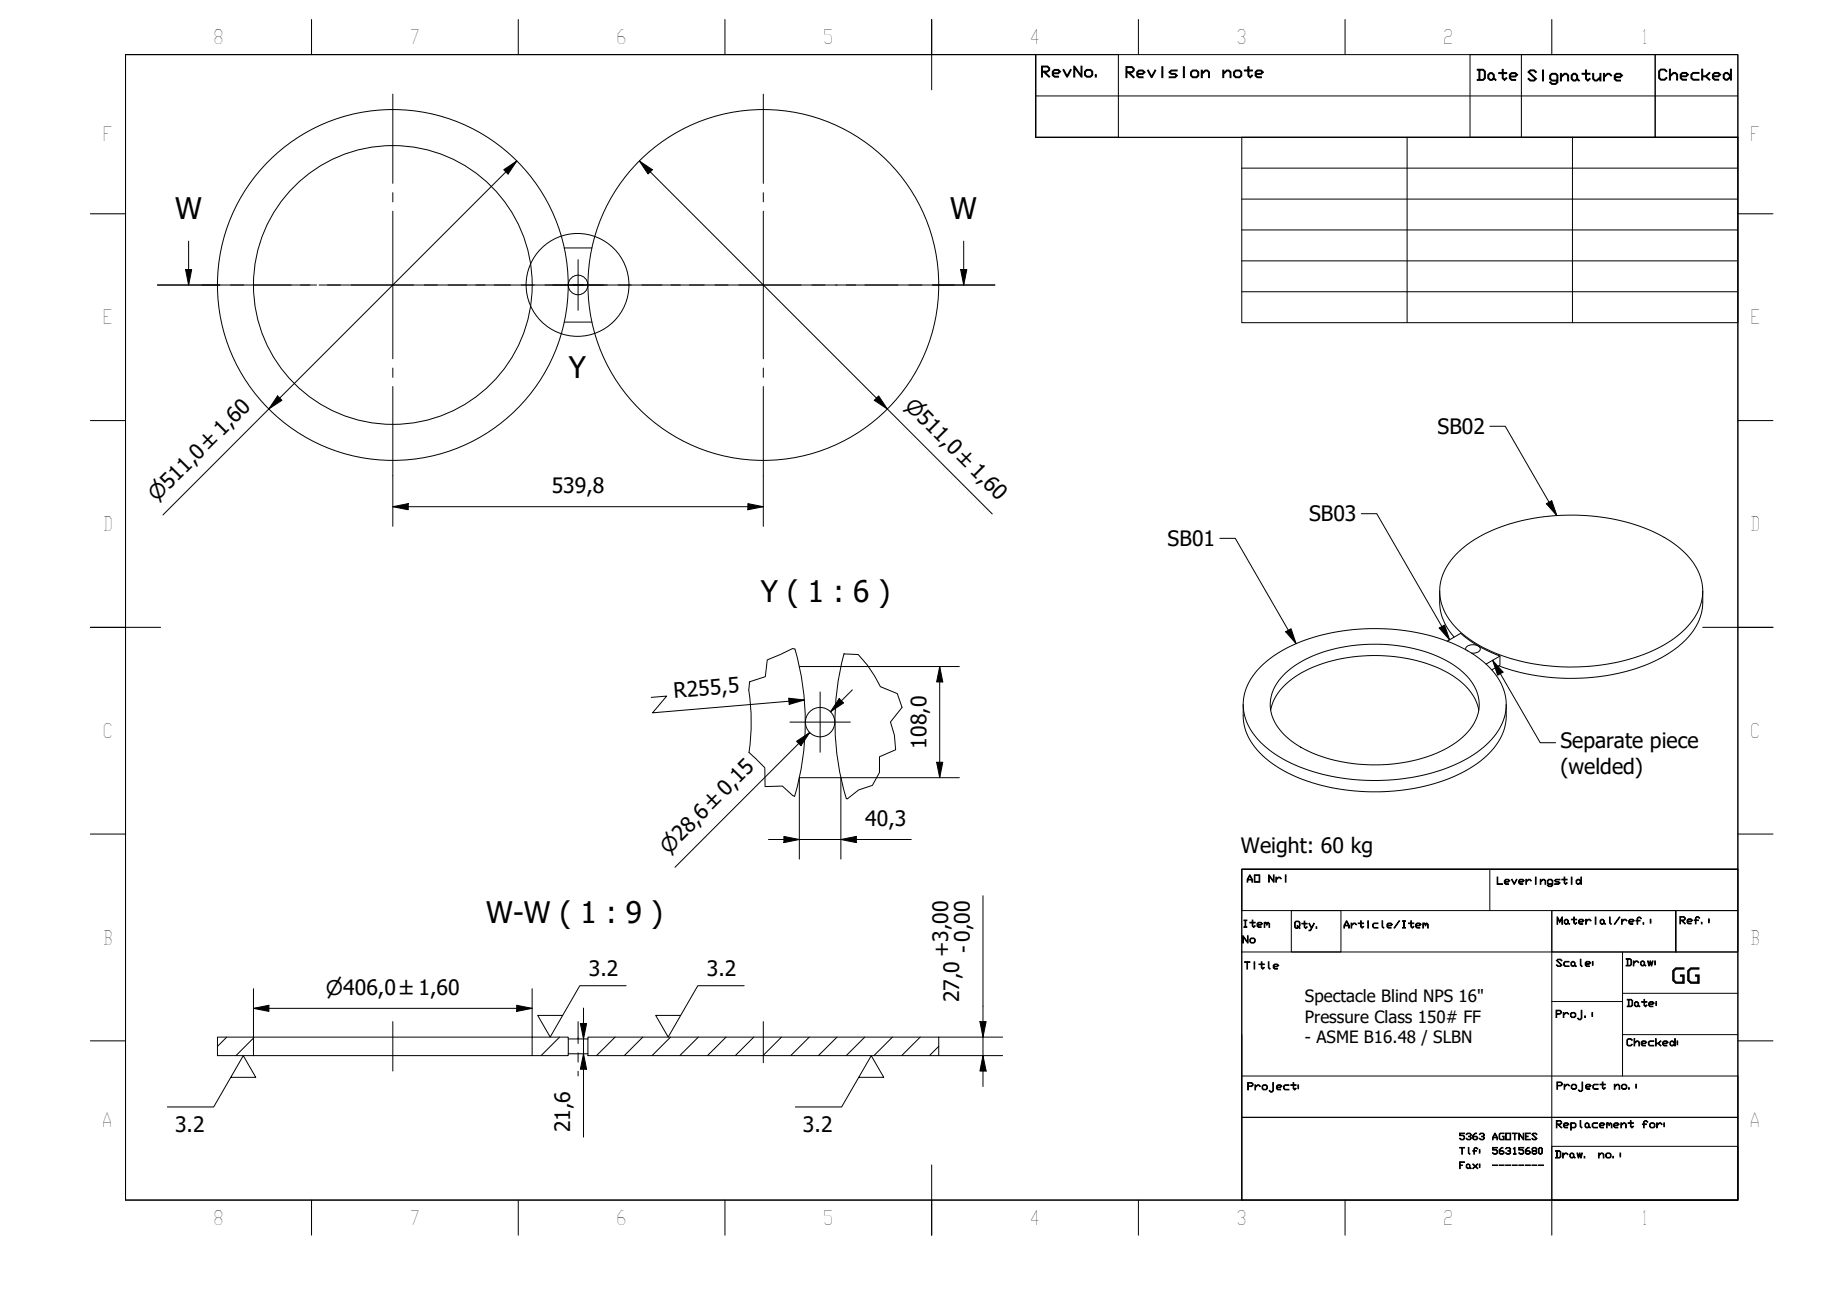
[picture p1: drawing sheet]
<svg xmlns="http://www.w3.org/2000/svg" width="297mm" height="210mm" viewBox="0 0 297 210" stroke-linecap="round" stroke-linejoin="round" font-family="sans-serif">
<!-- layer: Hatch (ISO) -->
<g fill="none" stroke="#000" stroke-width=".16">
<path d="M36.7 167.8l-1.5 1.5M41 168l-2.8 2.8M90.6 167.8l-3 3M99.6 167.8l-3 3M104.1 167.8l-3 3M108.5 167.8l-3 3M113 167.8l-3 3M117.5 167.8l-3 3M122 167.8l-3 3M126.5 167.8l-3 3M131 167.8l-3 3M135.5 167.8l-3 3"/>
<path d="M140 167.8l-3 3M144.5 167.8l-3 3M149 167.8l-3 3M152 169.3l-1.5 1.5"/>
</g>
<!-- layer: Visible (ISO) -->
<g fill="none" stroke="#000" stroke-width=".16">
<path d="M91.3 52.1h4.5M91.3 40.1h4.5M233 95.7v1.8a8.6 8.6 0 0 0 2.4 5.6M235.6 89.8a23 23 0 0 1 12.8-6 33.5 33.5 0 0 1 20.4 2.8 12.4 12.4 0 0 1 6.6 7.2 8.3 8.3 0 0 1-3 8.4 25 25 0 0 1-14.2 5.5 32.2 32.2 0 0 1-19.2-3.5 11.3 11.3 0 0 1-5.9-7.4 8.2 8.2 0 0 1 2.5-7zM275.6 95.7v1.8a9.4 9.4 0 0 1-4 7.2 27.7 27.7 0 0 1-16.3 5.1 33.8 33.8 0 0 1-12.7-2M121.2 111.7a33.8 33.8 0 0 1 0 10.1M128.7 105a42.6 42.6 0 0 1-.1 23.9M129.4 107.9h6.7M136.6 105.8a42.6 42.6 0 0 0 .4 23.4M201.2 114v1.9a9.4 9.4 0 0 0 4.1 7.2 28.1 28.1 0 0 0 16.4 5 29.5 29.5 0 0 0 17.6-4.6 9.8 9.8 0 0 0 4.5-7.6v-1.9M204.2 107.7a24.1 24.1 0 0 1 13.2-5.6 32.7 32.7 0 0 1 20.2 3.2 11.6 11.6 0 0 1 6.1 7.3 8.4 8.4 0 0 1-3.1 7.9 25.2 25.2 0 0 1-14.2 5.6 32.3 32.3 0 0 1-19.2-3.6 11.6 11.6 0 0 1-5.8-6.8 8.2 8.2 0 0 1 2.8-8zM205.7 114.9a9.2 9.2 0 0 1 5-6 26.5 26.5 0 0 1 23.6 0 9.2 9.2 0 0 1 5.1 6"/>
<path d="M208 109a20.3 20.3 0 0 1 12.1-4.6 24.6 24.6 0 0 1 15.4 3.4 7.7 7.7 0 0 1 3.9 6.8 8.6 8.6 0 0 1-4.6 6.2 26.4 26.4 0 0 1-18.7 2.3 15.6 15.6 0 0 1-9.2-5.4 6.2 6.2 0 0 1 .8-8.3zM234.3 103.8l2.1-1.3a19.7 19.7 0 0 0 6.4 3.7M237.3 105.1a.85 .85 0 0 1 1-.8 1.05 1.05 0 0 1 1.3 .8 1.27 1.27 0 0 1-1.4 .6M240.5 107.5l2.3-1.3v1.4l-1.3 .8M129.4 125.9h6.7M35.2 167.8h5.8v3h-5.8zM41 170.8h45.1M41 167.8h45.1M86.1 167.8h5.9v3h-5.9zM92 170.5h3.2M92 168.1h3.2M95.2 167.8h56.8v3h-56.8z"/>
<circle cx="63.6" cy="46.1" r="28.4"/>
<circle cx="63.6" cy="46.1" r="22.6"/>
<circle cx="93.6" cy="46.1" r="1.58"/>
<circle cx="123.6" cy="46.1" r="28.4"/>
<circle cx="132.8" cy="116.9" r="2.38"/>
</g>
<!-- layer: Break Line (ISO) -->
<path d="M128.7 105h-.4l-4.1 1.8-.3 2.7-2.6 .8-.1 1.4M136.6 105.8h.1M136.6 105.8l2.3 .1 1.5 1.7 1.2 1.8 .9 1.7 2.7 1.2 .8 2.2-1.9 2.3 .7 2.2 .2 2.3-2.6 1.2v2.5l-1.2 2.1-2.2 .8-1.8 1.4-.2-.1M121.2 121.8l2.6 2.5v3l2.8-.1 1.7 1.5 .3 .2" fill="none" stroke="#000" stroke-width=".16"/>
<!-- layer: Section Line (ISO) -->
<g fill="none" stroke="#000" stroke-width=".16">
<path d="M30.5 39v7.1M156 39v7.1M25.5 46.1h10.1M30 43.6h1l-.5 2.5zM37.3 46.1h2.1M41.2 46.1h10.1M53 46.1h2.1M56.9 46.1h10M68.7 46.1h2.1M72.5 46.1h10.1M84.4 46.1h2.1M88.2 46.1h10.1"/>
<path d="M100.1 46.1h2.1M103.9 46.1h10.1M115.7 46.1h2.1M119.6 46.1h10.1M131.4 46.1h2.1M135.3 46.1h10.1M147.1 46.1h2.1M151 46.1h10M155.5 43.6h1l-.5 2.5z"/>
</g>
<path d="M30 43.6h1l-.5 2.5zM155.5 43.6h1l-.5 2.5z" fill="#000"/>
<!-- layer: Detail Boundary (ISO) -->
<circle cx="93.5" cy="46.1" r="8.3" fill="none" stroke="#000" stroke-width=".16"/>
<!-- layer: BOXES -->
<g fill="none" stroke="#000" stroke-width=".16">
<path d="M167.7 8.8v6.7h113.6M167.7 15.5v6.7h113.6M167.7 8.8h13.3v13.4h-13.3zM238 8.8h29.9v13.4h-29.9zM246.3 8.8v13.4M267.9 8.8h13.4v13.4h-13.4zM201 140.7h80.3h-80.3v6.7h80.3v-6.7v53.5h-80.3zM201 154.1h80.3M209 147.4h8.1v6.7h-8.1zM241.2 140.7v6.7M251.2 147.4h20.1v6.7v-6.7h10v6.7h-30.1zM251.2 147.4v46.8v-8.7h30.1v8.7"/>
<path d="M262.6 154.1v8h-11.4M201 174.1h80.3v6.7h-80.3v13.4M201 167.4v13.4h80.3v13.4M262.6 162.1v12M262.6 160.8h18.7M262.6 167.4h18.7M201 194.2h80.3"/>
</g>
<!-- layer: BORDER -->
<g fill="none" stroke="#000" stroke-width=".16">
<path d="M20.3 8.8h261v185.4h-261zM50.4 3.2v5.6M83.9 3.2v5.6M117.3 3.2v5.6M150.8 3.1v11.4M184.3 3.2v5.6M217.7 3.2v5.6M251.2 3.2v5.6M14.6 34.6h5.7M281.3 34.6h5.7M14.6 68.1h5.7M281.3 68.1h5.7"/>
<path d="M14.6 101.5h11.4M275.6 101.5h11.4M14.6 135h5.7M281.3 135h5.7M14.6 168.4h5.7M281.3 168.4h5.7M50.4 194.2v5.7M83.9 194.2v5.7M117.3 194.2v5.7M150.8 188.5v11.4M184.3 194.2v5.7M217.7 194.2v5.7"/>
<path d="M251.2 194.2v5.7"/>
</g>
<!-- layer: 0 -->
<path d="M20.3 8.8h147.4v13.4h113.6v118.5h-80.3v53.5h-180.7zM201 22.2h80.3v30h-80.3zM201 27.2h80.3M201 32.2h80.3M201 37.2h80.3M227.8 22.2v30M254.5 22.2v30M201 42.2h80.3M201 47.2h80.3" fill="none" stroke="#000" stroke-width=".16"/>
<!-- layer: Center Mark (ISO) -->
<g fill="none" stroke="#000" stroke-width=".16">
<path d="M63.6 15.2v14.5M123.6 15.2v14.5M63.6 31.2v1.5M63.6 34.2v23.9M123.6 31.2v1.5M123.6 34.2v23.9M32.7 46.1h14.4M48.6 46.1h1.5M51.6 46.1h23.9M63.6 59.6v1.5M77 46.1h1.5M80 46.1h27.1"/>
<path d="M89.5 46.1h8.2M93.6 42v8.2M108.6 46.1h1.5M111.6 46.1h23.9M123.6 59.6v1.5M137 46.1h1.5M140 46.1h14.5M63.6 62.6v14.4M123.6 62.6v14.4M127.9 116.9h9.7M132.8 112v9.7"/>
</g>
<!-- layer: Dimension (ISO) -->
<g fill="none" stroke="#000" stroke-width=".16">
<path d="M81.5 27.5l2.2-1.5-1.5 2.2zM83.7 26l-57.3 57.3M103.5 26l2.1 1.5-.7 .7zM103.5 26l57.1 57.2M44.9 64.1l.7 .7-2.1 1.4zM63.6 77v8.2M123.6 77v8.2M141.5 64.8l.7-.7 1.4 2.1zM63.6 82l2.5-.5v1zM63.6 82h60M121.1 81.5l2.5 .5-2.5 .5zM105.4 112.9l2.5-.2-2.3 2.7 24.6-2.1"/>
<path d="M127.7 113l2.5 .3-2.4 .7zM128.9 120l2.2-1.5-1.4 2.2zM135.8 113.1l.8 .7-2.2 1.4zM136.1 107.9h19.2M138 111.6l-3.6 3.6M152.1 107.9l.5 2.5h-1zM152.1 107.9v18M124.4 135.9h23.1M126.9 135.4l2.5 .5-2.5 .5zM129.3 120.3l1.8-1.8-21.8 21.9M129.4 125.9v13.1M136.1 135.9l2.5-.5v1z"/>
<path d="M151.6 123.4h1l-.5 2.5zM155.3 125.9h-19.2v13.1M159.1 145v30.8M41 163.2l2.5-.5v1zM41 163.2h45.1M41 160v7.8M83.6 162.7l2.5 .5-2.5 .5zM86.1 160v7.8M93.9 165.6h1.1l-.5 2.5zM94.5 170.5l.5 2.5h-1.1zM94.5 163.1v20.9M152 167.8h10.3"/>
<path d="M152 170.8h10.3M158.6 165.3h1l-.5 2.5zM159.1 170.8l.5 2.5h-1z"/>
</g>
<g fill="#000">
<path d="M81.5 27.5l2.2-1.5-1.5 2.2zM103.5 26l2.1 1.5-.7 .7zM44.9 64.1l.7 .7-2.1 1.4zM141.5 64.8l.7-.7 1.4 2.1zM63.6 82l2.5-.5v1zM121.1 81.5l2.5 .5-2.5 .5zM127.7 113l2.5 .3-2.4 .7zM135.8 113.1l.8 .7-2.2 1.4zM152.1 107.9l.5 2.5h-1zM126.9 135.4l2.5 .5-2.5 .5zM128.9 120l2.2-1.5-1.4 2.2zM136.1 135.9l2.5-.5v1z"/>
<path d="M151.6 123.4h1l-.5 2.5zM41 163.2l2.5-.5v1zM83.6 162.7l2.5 .5-2.5 .5zM93.9 165.6h1.1l-.5 2.5zM94.5 170.5l.5 2.5h-1.1zM158.6 165.3h1l-.5 2.5zM159.1 170.8l.5 2.5h-1z"/>
</g>
<!-- layer: Centerline (ISO) -->
<path d="M63.6 165.3v8M93.6 165.3v3.6M93.6 170.4v1.5M93.6 173.4v.7M123.6 165.3v6.7" fill="none" stroke="#000" stroke-width=".16"/>
<!-- layer: Symbol (ISO) -->
<path d="M241.2 69h2.5l8.3 14.4M197.5 87.1h2.5l9.8 17.1M220.4 83.1h2.5l11.8 20.5M250.3 81.5l.9-.5 .8 2.4zM208.1 102.2l.9-.4 .8 2.4zM233 101.6l.8-.5 .9 2.5zM241.6 106.9l1.7 1.9-.9 .5zM241.6 106.9l7.7 13.3h2.5M101.4 159.5h-7.5l-4.8 8.3-2.1-3.5h4.1M120.5 159.5h-7.5l-4.8 8.3-2.1-3.5h4.1M37.4 174.4h4l-2-3.5-4.8 8.2h-7.5M139 174.4h4.1l-2.1-3.5-4.8 8.2h-7.5" fill="none" stroke="#000" stroke-width=".16"/>
<path d="M250.3 81.5l.9-.5 .8 2.4zM208.1 102.2l.9-.4 .8 2.4zM233 101.6l.8-.5 .9 2.5zM241.6 106.9l1.7 1.9-.9 .5z" fill="#000"/>
<g font-size="4.8">
<text x="28.4" y="35.5">W</text>
<text x="153.8" y="35.5">W</text>
<text x="92.1" y="61.2">Y</text>
<text x="123.1" y="97.5">Y ( 1 : 6 )</text>
<text x="78.7" y="149.3">W-W ( 1 : 9 )</text>
</g>
<g font-size="3.4">
<text x="232.7" y="70.2">SB02</text>
<text x="89.3" y="79.9">539,8</text>
<text x="189" y="88.4">SB01</text>
<text x="211.9" y="84.4">SB03</text>
<text x="109.1" y="112.9" transform="rotate(-5 109.1 112.9)">R255,5</text>
<text x="150" y="121.1" transform="rotate(-90 150 121.1)">108,0</text>
<text x="252.6" y="121.1">Separate piece</text>
<text x="252.6" y="125.2">(welded)</text>
<text x="140.1" y="133.7">40,3</text>
<text x="200.9" y="138">Weight: 60 kg</text>
<text x="153.6" y="154.9" transform="rotate(-90 153.6 154.9)">+3,00</text>
<text x="157.1" y="154.3" transform="rotate(-90 157.1 154.3)">- 0,00</text>
<text x="95.3" y="158">3.2</text>
<text x="114.4" y="158">3.2</text>
<text x="270.5" y="159.1">GG</text>
<text x="155.3" y="162.2" transform="rotate(-90 155.3 162.2)">27,0</text>
<text x="28.3" y="183.1">3.2</text>
<text x="92.3" y="183.3" transform="rotate(-90 92.3 183.3)">21,6</text>
<text x="130" y="183.1">3.2</text>
</g>
<g font-size="3.3">
<text x="146.3" y="65.8" transform="rotate(45 146.3 65.8)">⌀511,0 ±1,60</text>
<text x="25.4" y="81.3" transform="rotate(-45 25.4 81.3)">⌀511,0 ±1,60</text>
<text x="108.3" y="138.3" transform="rotate(-45 108.3 138.3)">⌀28,6 ±0,15</text>
<text x="52.7" y="161">⌀406,0 ±1,60</text>
</g>
<g font-size="3.2">
<text x="34.5" y="7.1">8</text>
<text x="66.3" y="7.1">7</text>
<text x="99.7" y="7.1">6</text>
<text x="133.2" y="7.1">5</text>
<text x="166.6" y="7.2">4</text>
<text x="200.1" y="7.1">3</text>
<text x="233.6" y="7.1">2</text>
<text x="265.6" y="7.1">1</text>
<text x="16.6" y="22.9">F</text>
<text x="283.3" y="22.9">F</text>
<text x="16.6" y="52.5">E</text>
<text x="283.3" y="52.5">E</text>
<text x="16.6" y="85.9">D</text>
<text x="283.3" y="85.9">D</text>
<text x="16.6" y="119.4">C</text>
<text x="283.3" y="119.4">C</text>
<text x="16.6" y="152.9">B</text>
<text x="283.3" y="152.9">B</text>
<text x="16.5" y="182.4">A</text>
<text x="283.2" y="182.4">A</text>
<text x="34.5" y="198.2">8</text>
<text x="66.3" y="198.2">7</text>
<text x="99.7" y="198.2">6</text>
<text x="133.2" y="198.2">5</text>
<text x="166.6" y="198.3">4</text>
<text x="200.1" y="198.2">3</text>
<text x="233.6" y="198.2">2</text>
<text x="265.6" y="198.2">1</text>
</g>
<g font-size="2.7">
<text x="211.2" y="162.2">Spectacle Blind NPS 16&quot;</text>
<text x="211.2" y="165.5">Pressure Class 150# FF</text>
<text x="211.2" y="168.8">- ASME B16.48 / SLBN</text>
</g>
<g font-size="2.4">
<text x="168.4" y="12.4">RevNo.</text>
<text x="182" y="12.5">Revision</text>
<text x="197.7" y="12.5">note</text>
<text x="238.9" y="13">Date</text>
<text x="247.1" y="13.1">Signature</text>
<text x="268.3" y="12.9">Checked</text>
</g>
<g font-size="1.6">
<text x="201.7" y="142.8">AO</text>
<text x="205.2" y="142.8">Nri</text>
<text x="242.2" y="143.1">Leveringstid</text>
<text x="251.9" y="149.6">Material/ref.:</text>
<text x="271.8" y="149.5">Ref.:</text>
<text x="201" y="150.1">Item</text>
<text x="201" y="152.6">No</text>
<text x="209.4" y="150.2">Qty.</text>
<text x="217.4" y="150.2">Article/Item</text>
<text x="201.3" y="156.8">Title</text>
<text x="251.8" y="156.4">Scale:</text>
<text x="263.1" y="156.3">Draw:</text>
<text x="251.7" y="164.7">Proj.:</text>
<text x="263.2" y="162.9">Date:</text>
<text x="263.2" y="169.3">Checked:</text>
<text x="201.8" y="176.4">Project:</text>
<text x="251.9" y="176.3">Project</text>
<text x="261.2" y="176.3">no.:</text>
<text x="251.8" y="182.5">Replacement</text>
<text x="265.7" y="182.5">for:</text>
<text x="251.6" y="187.4">Draw.</text>
<text x="258.6" y="187.4">no.:</text>
</g>
<g font-size="1.5">
<text x="236.1" y="184.4">5363 AGOTNES</text>
<text x="236.1" y="186.8">Tlf: 56315680</text>
<text x="236.1" y="189.1">Fax: --------</text>
</g>
</svg>
